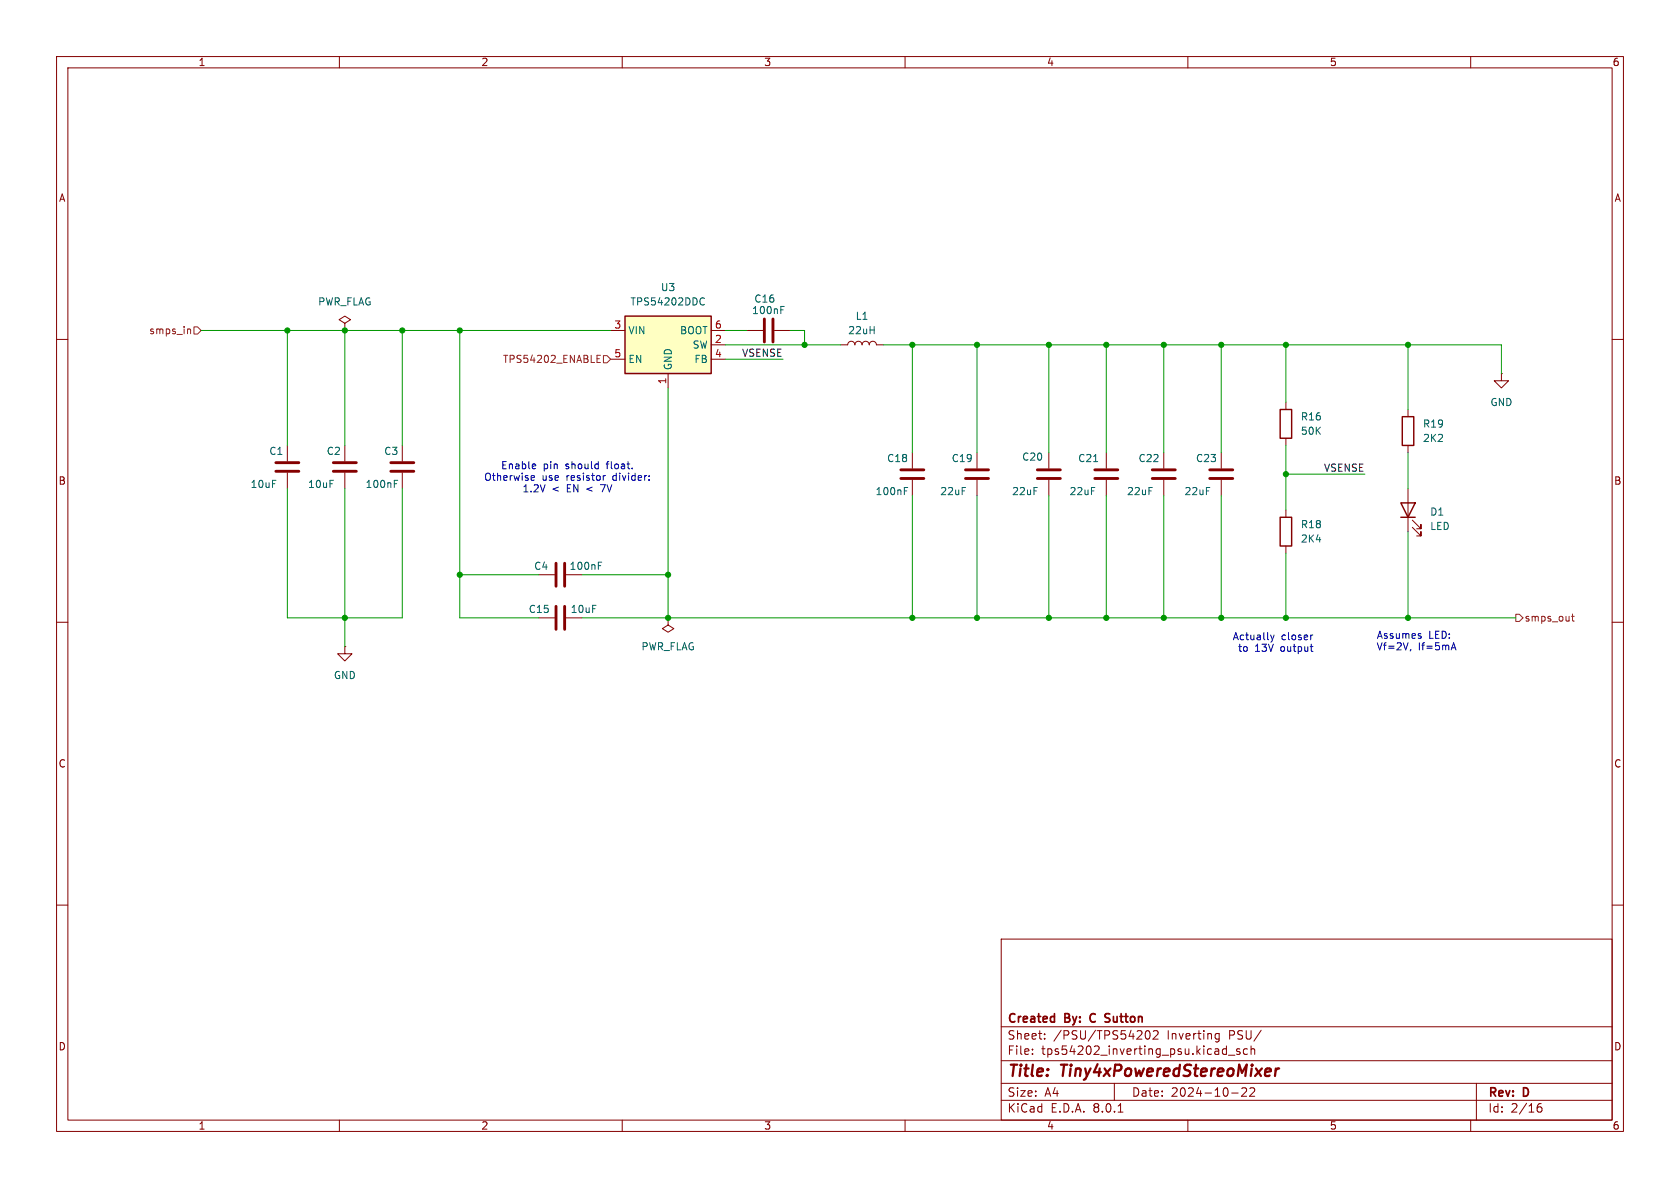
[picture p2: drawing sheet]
<svg xmlns="http://www.w3.org/2000/svg" width="297mm" height="210mm" viewBox="0 0 297 210" stroke-linecap="round" stroke-linejoin="round" font-family="sans-serif">
<g fill="none" stroke="#840000" stroke-width=".18">
<path d="M10 10h277v190h-277zM12 12h273v186h-273zM60 10v2M110 10v2M160 10v2M210 10v2M260 10v2M10 60h2M285 60h2M148.6 61h1.3a.64 .64 0 0 1 .6-.7 .64 .64 0 0 1 .6 .7 .64 .64 0 0 1 .7-.7 .64 .64 0 0 1 .6 .7 .64 .64 0 0 1 .6-.7 .64 .64 0 0 1 .7 .7 .64 .64 0 0 1 .6-.7 .64 .64 0 0 1 .6 .7h1.3M161.3 80v2.8M161.3 84.8v2.8"/>
<path d="M195.6 80v2.8M195.6 84.8v2.8M10 110h2M95.2 101.6h2.8M95.2 109.2h2.8M100.1 101.6h2.8M100.1 109.2h2.8M118.1 109.2v1.3l1 .6-1 .7-1-.7 1-.6M118.1 109.2h.1M285 110h2M10 160h2M285 160h2"/>
<path d="M177 166h108v32h-108zM60 198v2M110 198v2M160 198v2M177 194.5h108M177 191.5h108M177 187.5h108M177 181.5h108M182.5 186.3v.1M182.5 185.5v.1M184.7 183.6v.1M184.7 182.8v.1"/>
<path d="M197 191.5v3M197.7 196.6h.8M202.6 182.3l.2-.1a.81 .81 0 0 1 .6 .6 .81 .81 0 0 1-.3 .8l-.1 .1a.81 .81 0 0 1-.4-1.4zM203.9 182.3l.6-.1 .2 .1v.3l-.9 1.1h.9M210 198v2M215 183.6h.5M215 182.8h.5M215.5 182.7v1.2l-.3 .3-.3-.1M216.7 185.4l.1 .1M216.8 184.9v1.5M216.8 186.3l-.1 .1M217.2 186.5h1.1"/>
<path d="M217.7 193.2h1.2M219.2 185.5l-.4-.1-.2 .2 .1 .2 .5 .2v.3h-.6M220.3 192.4v.5l-.8 .9h.9M220.5 185.5l-.4-.1-.3 .3v.4l.2 .2h.5M221.2 185.5l.2-.1 .3 .1 .1 .9M221.2 184.9v1.5M221.7 192.4v.5l-.8 .9h.9M260 198v2M261 191.5v6.5M271.7 196l.3-.3h.5l.1 .3v.3l-.3 .3h-.3l-.3-.3M272.5 195.1a.6 .6 0 0 0-.8 .6"/>
</g>
<path d="M225.6 188.9l-.2 1.3M226.1 188.9l-.4 .1-.2 .3" fill="none" stroke="#840000" stroke-width=".4"/>
<path d="M186.3 179.7l.1 .1M186.4 179.2v1.5M192.8 179.4l-.1 .4 .1 .7M195.5 179.8l.6 .2M195.5 179.3h.7M186.4 180.6l-.1 .1M196.1 180.6l-.5 .1" fill="none" stroke="#840000" stroke-width=".3"/>
<path d="M98.3 99.6v4M99.8 99.6v4M159.3 84.6h4M159.3 83.1h4M193.5 84.6h4.1M193.5 83.1h4.1M98.3 107.2v4.1M99.8 107.2v4.1" fill="none" stroke="#840000" stroke-width=".51"/>
<path d="M105.8 100h.4M105.8 99.4h.6M159.9 86.8h.4M159.9 86.2h.6M193.3 81.6h.8" fill="none" stroke="#006464" stroke-width=".18"/>
<path d="M110.5 55.9h15.2v10.1h-15.2z" fill="#ffffc2"/>
<path d="M110.5 55.9h15.2v10.1h-15.2zM226.3 72.4h2v5.1h-2zM247.9 73.7h2v5h-2zM226.3 91.4h2v5.1h-2zM247.6 88.9h2.6l-1.3 2.5zM247.6 91.4h2.6" fill="none" stroke="#840000" stroke-width=".25"/>
<g fill="none" stroke="#840000" stroke-width=".18">
<path d="M61 57.2l1-.7-1-.6-1.1 .6 1.1 .7v1.2M61 58.4h.1M107.9 58.4h2.6M125.7 58.4h2.6M132.1 58.4h2.8M136.9 58.4h2.8M50.8 78.7v2.8M61 78.7v2.8M71.1 78.7v2.8M107.9 63.5h2.6M118.1 66v2.6M125.7 61h2.6"/>
<path d="M125.7 63.5h2.6M227.3 71.1v1.3M227.3 77.5v1.2M248.9 72.4v1.3M248.9 78.7v1.3M265.4 66v1.3h1.3l-1.3 1.3-1.2-1.3h1.2M265.4 66h.1M50.8 83.6v2.8M61 83.6v2.8M71.1 83.6v2.8M172.7 80v2.8M172.7 84.8v2.8"/>
<path d="M185.4 80v2.8M185.4 84.8v2.8M205.7 80v2.8M205.7 84.8v2.8M215.9 80v2.8M215.9 84.8v2.8M227.3 90.2v1.2M227.3 96.5v1.3M248.9 86.4v7.6M249.7 93.2l1.5 1.5v-.7v.7h-.8M249.7 91.9l1.5 1.6v-.8v.8h-.8M61 114.3v1.3h1.2l-1.2 1.2-1.3-1.2h1.3"/>
<path d="M61 114.3h.1"/>
</g>
<path d="M124 52.7l.3-.1 .2 .2M124.5 53.8l-.2 .1h-.3M138 54.8h.5M138 54.2h.6M69.7 85.5h.4M69.7 84.9h.6" fill="none" stroke="#006464" stroke-width=".18"/>
<g fill="none" stroke="#840000" stroke-width=".51">
<path d="M135.1 56.4v4.1M136.7 56.4v4.1M48.8 83.3h4M48.8 81.8h4M58.9 83.3h4.1M58.9 81.8h4.1M69.1 83.3h4.1M69.1 81.8h4.1M170.7 84.6h4.1M170.7 83.1h4.1M183.4 84.6h4.1M183.4 83.1h4.1"/>
<path d="M203.7 84.6h4.1M203.7 83.1h4.1M213.9 84.6h4M213.9 83.1h4"/>
</g>
<path d="M33.3 58.2l.4 .1v.7M34.3 57.8h.6l.7 .6-.7 .7h-.6zM105.5 63.4h.5M105.5 64.1h.6M105.5 62.8h.6M106.7 62.9h.6l.6 .6-.6 .6h-.6zM268 108.6h.6l.6 .6-.6 .7h-.6zM277.8 109h.5M278 108.5v1.1l.3 .2" fill="none" stroke="#725600" stroke-width=".18"/>
<g fill="none" stroke="#0000c2" stroke-width=".18">
<path d="M93.9 84.9h.5M93.9 84.1h.4l.2 .3-.6 .1M94.5 82l.2 .3-.6 .1M94.6 82.8l-.1 .1M107 84.1l-.4 .2M114.8 84.8v.1M114.8 84.1v.1M224.6 112.3l.3 .8M224.9 113.1l-.3 .4M225.2 112.3l-.3 .8M231.6 114.3h.5M231.9 115.1h.2"/>
<path d="M232.1 112.3l-.3 .1M249.4 114.8l-.1 .3M251.1 112.4l.2 .2-.2 .2M251.1 112l.1 .1M256.7 114.5h.6M257 113.6l.4 1.3"/>
</g>
<g fill="none" stroke="#009600" stroke-width=".18">
<path d="M35.6 58.4h72.3M50.8 58.4v20.3M61 58.4v20.3M71.1 58.4v20.3M81.3 58.4v50.8h13.9M128.3 58.4h3.8M139.7 58.4h2.5v2.6M118.1 68.6v40.6M128.3 61h20.3M128.3 63.5h10.1M156.2 61h109.2v5M161.3 61v19"/>
<path d="M172.7 61v19M185.4 61v19M195.6 61v19M205.7 61v19M215.9 61v19M227.3 61v10.1M227.3 78.7v11.5M248.9 61v11.4M50.8 86.4v22.8h20.3v-22.8M61 86.4v27.9M161.3 87.6v21.6M172.7 87.6v21.6"/>
<path d="M185.4 87.6v21.6M195.6 87.6v21.6M205.7 87.6v21.6M215.9 87.6v21.6M227.3 97.8v11.4M227.3 83.8h14M248.9 80v6.4M248.9 94v15.2M81.3 101.6h13.9M102.9 109.2h165.1M102.9 101.6h15.2"/>
</g>
<g fill="#009600" stroke="#009600" stroke-width=".18">
<circle cx="195.6" cy="109.2" r=".46"/>
<circle cx="205.7" cy="61" r=".46"/>
<circle cx="215.9" cy="61" r=".46"/>
<circle cx="185.4" cy="61" r=".46"/>
<circle cx="195.6" cy="61" r=".46"/>
<circle cx="185.4" cy="109.2" r=".46"/>
<circle cx="172.7" cy="109.2" r=".46"/>
<circle cx="172.7" cy="61" r=".46"/>
<circle cx="161.3" cy="61" r=".46"/>
<circle cx="142.2" cy="61" r=".46"/>
<circle cx="161.3" cy="109.2" r=".46"/>
<circle cx="118.1" cy="109.2" r=".46"/>
<circle cx="118.1" cy="101.6" r=".46"/>
<circle cx="205.7" cy="109.2" r=".46"/>
<circle cx="215.9" cy="109.2" r=".46"/>
<circle cx="227.3" cy="83.8" r=".46"/>
<circle cx="227.3" cy="109.2" r=".46"/>
<circle cx="248.9" cy="109.2" r=".46"/>
<circle cx="248.9" cy="61" r=".46"/>
<circle cx="227.3" cy="61" r=".46"/>
<circle cx="81.3" cy="101.6" r=".46"/>
<circle cx="50.8" cy="58.4" r=".46"/>
<circle cx="61" cy="109.2" r=".46"/>
<circle cx="81.3" cy="58.4" r=".46"/>
<circle cx="71.1" cy="58.4" r=".46"/>
<circle cx="61" cy="58.4" r=".46"/>
</g>
<g font-size="2.8" fill="#840000">
<text x="178" y="190.9">Title:</text>
<text x="187.7" y="190.9">Tiny4xPoweredStereoMixer</text>
</g>
<g font-size="2.1" fill="#840000">
<text x="178" y="184">Sheet:</text>
<text x="178" y="181.2">Created</text>
<text x="186.2" y="184">/PSU/TPS54202</text>
<text x="188.3" y="181.2">By:</text>
<text x="193.4" y="181.2">C</text>
<text x="196.7" y="181.2">Sutton</text>
<text x="206.4" y="184">Inverting</text>
<text x="217.4" y="184">PSU/</text>
<text x="178" y="186.7">File:</text>
<text x="184.1" y="186.7">tps54202_inverting_psu.kicad_sch</text>
<text x="178" y="196.9">KiCad</text>
<text x="178" y="194.1">Size:</text>
<text x="184.7" y="194.1">A4</text>
<text x="185.7" y="196.9">E.D.A.</text>
<text x="193.3" y="196.9">8.0.1</text>
<text x="200" y="194.1">Date:</text>
<text x="207" y="194.1">2024-10-22</text>
<text x="263" y="194.3">Rev:</text>
<text x="263" y="196.9">Id:</text>
<text x="267.1" y="196.9">2/16</text>
<text x="269.4" y="194.3">D</text>
</g>
<g font-size="1.8" fill="#840000">
<text x="35" y="11.9">1</text>
<text x="85" y="11.9">2</text>
<text x="135" y="11.9">3</text>
<text x="185" y="11.9">4</text>
<text x="235" y="11.9">5</text>
<text x="285" y="11.9">6</text>
<text x="10.3" y="35.9">A</text>
<text x="285.3" y="35.9">A</text>
<text x="10.3" y="85.9">B</text>
<text x="285.3" y="85.9">B</text>
<text x="10.3" y="135.9">C</text>
<text x="285.3" y="135.9">C</text>
<text x="10.3" y="185.9">D</text>
<text x="285.3" y="185.9">D</text>
<text x="35" y="199.9">1</text>
<text x="85" y="199.9">2</text>
<text x="135" y="199.9">3</text>
<text x="185" y="199.9">4</text>
<text x="235" y="199.9">5</text>
<text x="285" y="199.9">6</text>
</g>
<g font-size="1.8" fill="#006464">
<text x="116.7" y="51.7">U3</text>
<text x="133.3" y="53.7">C16</text>
<text x="56.1" y="54.2">PWR_FLAG</text>
<text x="111" y="59.3">VIN</text>
<text x="111.4" y="54.2">TPS54202DDC</text>
<text x="120.1" y="59.3">BOOT</text>
<text x="132.9" y="55.7">100nF</text>
<text x="149.8" y="59.3">22uH</text>
<text x="151.2" y="56.7">L1</text>
<text x="111" y="64.4">EN</text>
<text x="119" y="65.5" transform="rotate(-90 119 65.5)">GND</text>
<text x="122.4" y="61.8">SW</text>
<text x="122.7" y="64.4">FB</text>
<text x="263.4" y="72">GND</text>
<text x="229.9" y="74.5">R16</text>
<text x="229.9" y="77.1">50K</text>
<text x="251.5" y="75.8">R19</text>
<text x="47.5" y="80.6">C1</text>
<text x="57.7" y="80.6">C2</text>
<text x="67.8" y="80.6">C3</text>
<text x="156.7" y="81.9">C18</text>
<text x="168.2" y="81.9">C19</text>
<text x="180.6" y="81.6">C20</text>
<text x="190.5" y="81.9">C21</text>
<text x="201.2" y="81.9">C22</text>
<text x="211.3" y="81.9">C23</text>
<text x="251.5" y="78.3">2K2</text>
<text x="44.2" y="86.5">10uF</text>
<text x="54.4" y="86.5">10uF</text>
<text x="64.5" y="86.5">100nF</text>
<text x="154.7" y="87.7">100nF</text>
<text x="166.1" y="87.7">22uF</text>
<text x="178.8" y="87.7">22uF</text>
<text x="189" y="87.7">22uF</text>
<text x="199.1" y="87.7">22uF</text>
<text x="209.3" y="87.7">22uF</text>
<text x="229.9" y="93.6">R18</text>
<text x="252.7" y="91.4">D1</text>
<text x="252.7" y="93.9">LED</text>
<text x="94.3" y="100.9">C4</text>
<text x="100.6" y="100.9">100nF</text>
<text x="229.9" y="96.1">2K4</text>
<text x="93.4" y="108.6">C15</text>
<text x="100.8" y="108.6">10uF</text>
<text x="113.3" y="115.2">PWR_FLAG</text>
<text x="58.9" y="120.2">GND</text>
</g>
<g font-size="1.8" fill="#725600">
<text x="26.3" y="59.3">smps_in</text>
<text x="88.8" y="64.4">TPS54202_ENABLE</text>
<text x="269.4" y="110.1">smps_out</text>
</g>
<g font-size="1.8" fill="#a90000">
<text x="108.5" y="58.2">3</text>
<text x="126.3" y="58.2">6</text>
<text x="108.5" y="63.2">5</text>
<text x="126.3" y="60.7">2</text>
<text x="126.3" y="63.2">4</text>
<text x="117.9" y="68" transform="rotate(-90 117.9 68)">1</text>
</g>
<g font-size="1.8" fill="#0f0f0f">
<text x="131.1" y="63.2">VSENSE</text>
<text x="234" y="83.5">VSENSE</text>
</g>
<g font-size="1.8" fill="#0000c2">
<text x="88.5" y="83.2">Enable</text>
<text x="96" y="83.2">pin</text>
<text x="100.1" y="83.2">should</text>
<text x="107.6" y="83.2">float.</text>
<text x="85.5" y="85.2">Otherwise</text>
<text x="92.3" y="87.2">1.2V</text>
<text x="95.8" y="85.2">use</text>
<text x="97.6" y="87.2">&lt;</text>
<text x="100.2" y="85.2">resistor</text>
<text x="100.3" y="87.2">EN &lt;</text>
<text x="106.7" y="87.2">7V</text>
<text x="108.6" y="85.2">divider:</text>
<text x="217.8" y="113.4">Actually</text>
<text x="226.5" y="113.4">closer</text>
<text x="243.3" y="113.1">Assumes</text>
<text x="252.6" y="113.1">LED:</text>
<text x="218.8" y="115.4">to</text>
<text x="221.8" y="115.4">13V</text>
<text x="226.5" y="115.4">output</text>
<text x="243.3" y="115.2">Vf=2V,</text>
<text x="250.7" y="115.2">If=5mA</text>
</g>
</svg>
